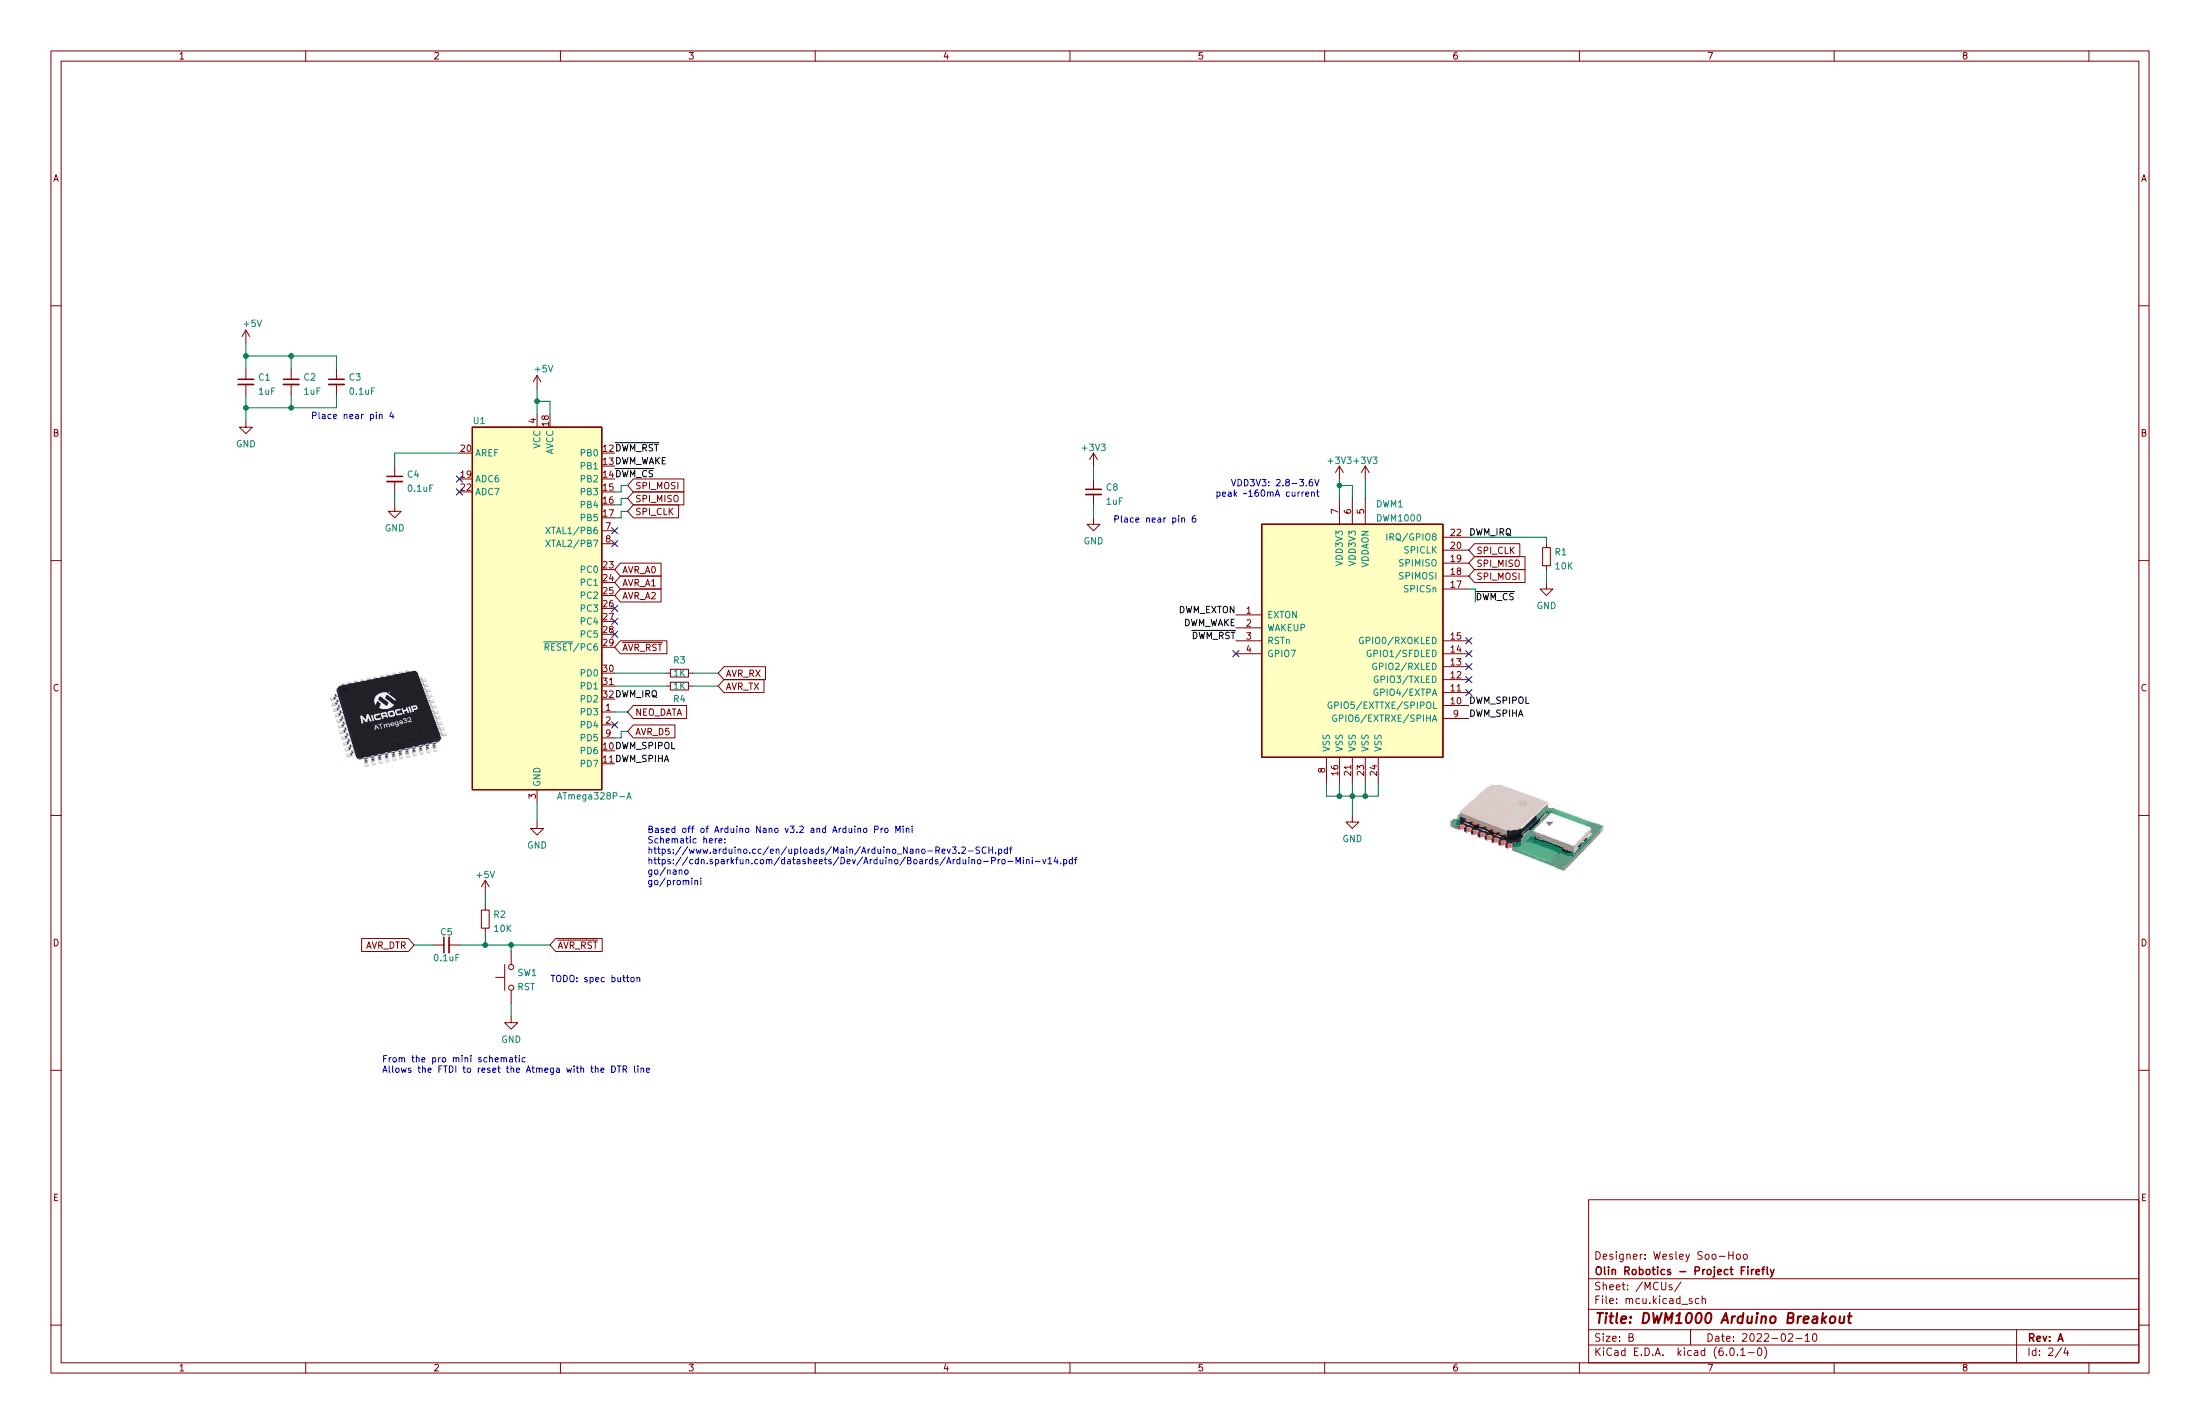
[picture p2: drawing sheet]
(kicad_sch (version 20211123) (generator eeschema)

 (paper "B")

 (title_block
  (title "DWM1000 Arduino Breakout")
  (date "2022-02-10")
  (rev "A")
  (company "Olin Robotics - Project Firefly")
  (comment 1 "Designer: Wesley Soo-Hoo"))

 (lib_symbols
  (symbol "Device:C_Small" (pin_numbers hide) (pin_names (offset 0.254) hide) (in_bom yes) (on_board yes)
   (property "Reference" "C" (id 0) (at 0.254 1.778 0) (effects (font (size 1.27 1.27)) (justify left)))
   (property "Value" "C_Small" (id 1) (at 0.254 -2.032 0) (effects (font (size 1.27 1.27)) (justify left)))
   (property "Footprint" "" (id 2) (at 0 0 0) (effects (font (size 1.27 1.27)) hide))
   (property "Datasheet" "~" (id 3) (at 0 0 0) (effects (font (size 1.27 1.27)) hide))
   (symbol "C_Small_0_1"
    (polyline (pts (xy -1.524 -0.508) (xy 1.524 -0.508)) (stroke (width 0.3302) (type default) (color 0 0 0 0)) (fill (type none)))
    (polyline (pts (xy -1.524 0.508) (xy 1.524 0.508)) (stroke (width 0.3048) (type default) (color 0 0 0 0)) (fill (type none))))
   (symbol "C_Small_1_1"
    (pin passive line (at 0 2.54 270) (length 2.032) (name "~" (effects (font (size 1.27 1.27)))) (number "1" (effects (font (size 1.27 1.27)))))
    (pin passive line (at 0 -2.54 90) (length 2.032) (name "~" (effects (font (size 1.27 1.27)))) (number "2" (effects (font (size 1.27 1.27)))))))
  (symbol "Device:R_Small" (pin_numbers hide) (pin_names (offset 0.254) hide) (in_bom yes) (on_board yes)
   (property "Reference" "R" (id 0) (at 0.762 0.508 0) (effects (font (size 1.27 1.27)) (justify left)))
   (property "Value" "R_Small" (id 1) (at 0.762 -1.016 0) (effects (font (size 1.27 1.27)) (justify left)))
   (property "Footprint" "" (id 2) (at 0 0 0) (effects (font (size 1.27 1.27)) hide))
   (property "Datasheet" "~" (id 3) (at 0 0 0) (effects (font (size 1.27 1.27)) hide))
   (symbol "R_Small_0_1"
    (rectangle (start -0.762 1.778) (end 0.762 -1.778) (stroke (width 0.2032) (type default) (color 0 0 0 0)) (fill (type none))))
   (symbol "R_Small_1_1"
    (pin passive line (at 0 2.54 270) (length 0.762) (name "~" (effects (font (size 1.27 1.27)))) (number "1" (effects (font (size 1.27 1.27)))))
    (pin passive line (at 0 -2.54 90) (length 0.762) (name "~" (effects (font (size 1.27 1.27)))) (number "2" (effects (font (size 1.27 1.27)))))))
  (symbol "MCU_Microchip_ATmega:ATmega328P-A" (in_bom yes) (on_board yes)
   (property "Reference" "U" (id 0) (at -12.7 36.83 0) (effects (font (size 1.27 1.27)) (justify left bottom)))
   (property "Value" "ATmega328P-A" (id 1) (at 2.54 -36.83 0) (effects (font (size 1.27 1.27)) (justify left top)))
   (property "Footprint" "Package_QFP:TQFP-32_7x7mm_P0.8mm" (id 2) (at 0 0 0) (effects (font (size 1.27 1.27) italic) hide))
   (property "Datasheet" "http://ww1.microchip.com/downloads/en/DeviceDoc/ATmega328_P%20AVR%20MCU%20with%20picoPower%20Technology%20Data%20Sheet%2040001984A.pdf" (id 3) (at 0 0 0) (effects (font (size 1.27 1.27)) hide))
   (symbol "ATmega328P-A_0_1"
    (rectangle (start -12.7 -35.56) (end 12.7 35.56) (stroke (width 0.254) (type default) (color 0 0 0 0)) (fill (type background))))
   (symbol "ATmega328P-A_1_1"
    (pin bidirectional line (at 15.24 -20.32 180) (length 2.54) (name "PD3" (effects (font (size 1.27 1.27)))) (number "1" (effects (font (size 1.27 1.27)))))
    (pin bidirectional line (at 15.24 -27.94 180) (length 2.54) (name "PD6" (effects (font (size 1.27 1.27)))) (number "10" (effects (font (size 1.27 1.27)))))
    (pin bidirectional line (at 15.24 -30.48 180) (length 2.54) (name "PD7" (effects (font (size 1.27 1.27)))) (number "11" (effects (font (size 1.27 1.27)))))
    (pin bidirectional line (at 15.24 30.48 180) (length 2.54) (name "PB0" (effects (font (size 1.27 1.27)))) (number "12" (effects (font (size 1.27 1.27)))))
    (pin bidirectional line (at 15.24 27.94 180) (length 2.54) (name "PB1" (effects (font (size 1.27 1.27)))) (number "13" (effects (font (size 1.27 1.27)))))
    (pin bidirectional line (at 15.24 25.4 180) (length 2.54) (name "PB2" (effects (font (size 1.27 1.27)))) (number "14" (effects (font (size 1.27 1.27)))))
    (pin bidirectional line (at 15.24 22.86 180) (length 2.54) (name "PB3" (effects (font (size 1.27 1.27)))) (number "15" (effects (font (size 1.27 1.27)))))
    (pin bidirectional line (at 15.24 20.32 180) (length 2.54) (name "PB4" (effects (font (size 1.27 1.27)))) (number "16" (effects (font (size 1.27 1.27)))))
    (pin bidirectional line (at 15.24 17.78 180) (length 2.54) (name "PB5" (effects (font (size 1.27 1.27)))) (number "17" (effects (font (size 1.27 1.27)))))
    (pin power_in line (at 2.54 38.1 270) (length 2.54) (name "AVCC" (effects (font (size 1.27 1.27)))) (number "18" (effects (font (size 1.27 1.27)))))
    (pin input line (at -15.24 25.4 0) (length 2.54) (name "ADC6" (effects (font (size 1.27 1.27)))) (number "19" (effects (font (size 1.27 1.27)))))
    (pin bidirectional line (at 15.24 -22.86 180) (length 2.54) (name "PD4" (effects (font (size 1.27 1.27)))) (number "2" (effects (font (size 1.27 1.27)))))
    (pin passive line (at -15.24 30.48 0) (length 2.54) (name "AREF" (effects (font (size 1.27 1.27)))) (number "20" (effects (font (size 1.27 1.27)))))
    (pin passive line (at 0 -38.1 90) (length 2.54) hide (name "GND" (effects (font (size 1.27 1.27)))) (number "21" (effects (font (size 1.27 1.27)))))
    (pin input line (at -15.24 22.86 0) (length 2.54) (name "ADC7" (effects (font (size 1.27 1.27)))) (number "22" (effects (font (size 1.27 1.27)))))
    (pin bidirectional line (at 15.24 7.62 180) (length 2.54) (name "PC0" (effects (font (size 1.27 1.27)))) (number "23" (effects (font (size 1.27 1.27)))))
    (pin bidirectional line (at 15.24 5.08 180) (length 2.54) (name "PC1" (effects (font (size 1.27 1.27)))) (number "24" (effects (font (size 1.27 1.27)))))
    (pin bidirectional line (at 15.24 2.54 180) (length 2.54) (name "PC2" (effects (font (size 1.27 1.27)))) (number "25" (effects (font (size 1.27 1.27)))))
    (pin bidirectional line (at 15.24 0 180) (length 2.54) (name "PC3" (effects (font (size 1.27 1.27)))) (number "26" (effects (font (size 1.27 1.27)))))
    (pin bidirectional line (at 15.24 -2.54 180) (length 2.54) (name "PC4" (effects (font (size 1.27 1.27)))) (number "27" (effects (font (size 1.27 1.27)))))
    (pin bidirectional line (at 15.24 -5.08 180) (length 2.54) (name "PC5" (effects (font (size 1.27 1.27)))) (number "28" (effects (font (size 1.27 1.27)))))
    (pin bidirectional line (at 15.24 -7.62 180) (length 2.54) (name "~{RESET}/PC6" (effects (font (size 1.27 1.27)))) (number "29" (effects (font (size 1.27 1.27)))))
    (pin power_in line (at 0 -38.1 90) (length 2.54) (name "GND" (effects (font (size 1.27 1.27)))) (number "3" (effects (font (size 1.27 1.27)))))
    (pin bidirectional line (at 15.24 -12.7 180) (length 2.54) (name "PD0" (effects (font (size 1.27 1.27)))) (number "30" (effects (font (size 1.27 1.27)))))
    (pin bidirectional line (at 15.24 -15.24 180) (length 2.54) (name "PD1" (effects (font (size 1.27 1.27)))) (number "31" (effects (font (size 1.27 1.27)))))
    (pin bidirectional line (at 15.24 -17.78 180) (length 2.54) (name "PD2" (effects (font (size 1.27 1.27)))) (number "32" (effects (font (size 1.27 1.27)))))
    (pin power_in line (at 0 38.1 270) (length 2.54) (name "VCC" (effects (font (size 1.27 1.27)))) (number "4" (effects (font (size 1.27 1.27)))))
    (pin passive line (at 0 -38.1 90) (length 2.54) hide (name "GND" (effects (font (size 1.27 1.27)))) (number "5" (effects (font (size 1.27 1.27)))))
    (pin passive line (at 0 38.1 270) (length 2.54) hide (name "VCC" (effects (font (size 1.27 1.27)))) (number "6" (effects (font (size 1.27 1.27)))))
    (pin bidirectional line (at 15.24 15.24 180) (length 2.54) (name "XTAL1/PB6" (effects (font (size 1.27 1.27)))) (number "7" (effects (font (size 1.27 1.27)))))
    (pin bidirectional line (at 15.24 12.7 180) (length 2.54) (name "XTAL2/PB7" (effects (font (size 1.27 1.27)))) (number "8" (effects (font (size 1.27 1.27)))))
    (pin bidirectional line (at 15.24 -25.4 180) (length 2.54) (name "PD5" (effects (font (size 1.27 1.27)))) (number "9" (effects (font (size 1.27 1.27)))))))
  (symbol "RF_Module:DWM1000" (pin_names (offset 1.016)) (in_bom yes) (on_board yes)
   (property "Reference" "DWM" (id 0) (at 7.62 25.4 0) (effects (font (size 1.27 1.27))))
   (property "Value" "DWM1000" (id 1) (at 1.27 3.81 0) (effects (font (size 1.27 1.27))))
   (property "Footprint" "RF_Module:DWM1000" (id 2) (at 17.78 -25.4 0) (effects (font (size 1.27 1.27)) hide))
   (property "Datasheet" "https://www.decawave.com/sites/default/files/resources/dwm1000-datasheet-v1.3.pdf" (id 3) (at 60.96 -27.94 0) (effects (font (size 1.27 1.27)) hide))
   (symbol "DWM1000_0_1"
    (rectangle (start 17.78 22.86) (end -17.78 -22.86) (stroke (width 0.254) (type default) (color 0 0 0 0)) (fill (type background))))
   (symbol "DWM1000_1_1"
    (pin output line (at -22.86 5.08 0) (length 5.08) (name "EXTON" (effects (font (size 1.27 1.27)))) (number "1" (effects (font (size 1.27 1.27)))))
    (pin bidirectional line (at 22.86 -12.7 180) (length 5.08) (name "GPIO5/EXTTXE/SPIPOL" (effects (font (size 1.27 1.27)))) (number "10" (effects (font (size 1.27 1.27)))))
    (pin bidirectional line (at 22.86 -10.16 180) (length 5.08) (name "GPIO4/EXTPA" (effects (font (size 1.27 1.27)))) (number "11" (effects (font (size 1.27 1.27)))))
    (pin bidirectional line (at 22.86 -7.62 180) (length 5.08) (name "GPIO3/TXLED" (effects (font (size 1.27 1.27)))) (number "12" (effects (font (size 1.27 1.27)))))
    (pin bidirectional line (at 22.86 -5.08 180) (length 5.08) (name "GPIO2/RXLED" (effects (font (size 1.27 1.27)))) (number "13" (effects (font (size 1.27 1.27)))))
    (pin bidirectional line (at 22.86 -2.54 180) (length 5.08) (name "GPIO1/SFDLED" (effects (font (size 1.27 1.27)))) (number "14" (effects (font (size 1.27 1.27)))))
    (pin bidirectional line (at 22.86 0 180) (length 5.08) (name "GPIO0/RXOKLED" (effects (font (size 1.27 1.27)))) (number "15" (effects (font (size 1.27 1.27)))))
    (pin power_in line (at -2.54 -27.94 90) (length 5.08) (name "VSS" (effects (font (size 1.27 1.27)))) (number "16" (effects (font (size 1.27 1.27)))))
    (pin input line (at 22.86 10.16 180) (length 5.08) (name "SPICSn" (effects (font (size 1.27 1.27)))) (number "17" (effects (font (size 1.27 1.27)))))
    (pin input line (at 22.86 12.7 180) (length 5.08) (name "SPIMOSI" (effects (font (size 1.27 1.27)))) (number "18" (effects (font (size 1.27 1.27)))))
    (pin output line (at 22.86 15.24 180) (length 5.08) (name "SPIMISO" (effects (font (size 1.27 1.27)))) (number "19" (effects (font (size 1.27 1.27)))))
    (pin bidirectional line (at -22.86 2.54 0) (length 5.08) (name "WAKEUP" (effects (font (size 1.27 1.27)))) (number "2" (effects (font (size 1.27 1.27)))))
    (pin input line (at 22.86 17.78 180) (length 5.08) (name "SPICLK" (effects (font (size 1.27 1.27)))) (number "20" (effects (font (size 1.27 1.27)))))
    (pin power_in line (at 0 -27.94 90) (length 5.08) (name "VSS" (effects (font (size 1.27 1.27)))) (number "21" (effects (font (size 1.27 1.27)))))
    (pin bidirectional line (at 22.86 20.32 180) (length 5.08) (name "IRQ/GPIO8" (effects (font (size 1.27 1.27)))) (number "22" (effects (font (size 1.27 1.27)))))
    (pin power_in line (at 2.54 -27.94 90) (length 5.08) (name "VSS" (effects (font (size 1.27 1.27)))) (number "23" (effects (font (size 1.27 1.27)))))
    (pin power_in line (at 5.08 -27.94 90) (length 5.08) (name "VSS" (effects (font (size 1.27 1.27)))) (number "24" (effects (font (size 1.27 1.27)))))
    (pin bidirectional line (at -22.86 0 0) (length 5.08) (name "RSTn" (effects (font (size 1.27 1.27)))) (number "3" (effects (font (size 1.27 1.27)))))
    (pin bidirectional line (at -22.86 -2.54 0) (length 5.08) (name "GPIO7" (effects (font (size 1.27 1.27)))) (number "4" (effects (font (size 1.27 1.27)))))
    (pin power_in line (at 2.54 27.94 270) (length 5.08) (name "VDDAON" (effects (font (size 1.27 1.27)))) (number "5" (effects (font (size 1.27 1.27)))))
    (pin power_in line (at 0 27.94 270) (length 5.08) (name "VDD3V3" (effects (font (size 1.27 1.27)))) (number "6" (effects (font (size 1.27 1.27)))))
    (pin power_in line (at -2.54 27.94 270) (length 5.08) (name "VDD3V3" (effects (font (size 1.27 1.27)))) (number "7" (effects (font (size 1.27 1.27)))))
    (pin power_in line (at -5.08 -27.94 90) (length 5.08) (name "VSS" (effects (font (size 1.27 1.27)))) (number "8" (effects (font (size 1.27 1.27)))))
    (pin bidirectional line (at 22.86 -15.24 180) (length 5.08) (name "GPIO6/EXTRXE/SPIHA" (effects (font (size 1.27 1.27)))) (number "9" (effects (font (size 1.27 1.27)))))))
  (symbol "Switch:SW_Push" (pin_numbers hide) (pin_names (offset 1.016) hide) (in_bom yes) (on_board yes)
   (property "Reference" "SW" (id 0) (at 1.27 2.54 0) (effects (font (size 1.27 1.27)) (justify left)))
   (property "Value" "SW_Push" (id 1) (at 0 -1.524 0) (effects (font (size 1.27 1.27))))
   (property "Footprint" "" (id 2) (at 0 5.08 0) (effects (font (size 1.27 1.27)) hide))
   (property "Datasheet" "~" (id 3) (at 0 5.08 0) (effects (font (size 1.27 1.27)) hide))
   (symbol "SW_Push_0_1"
    (circle (center -2.032 0) (radius 0.508) (stroke (width 0) (type default) (color 0 0 0 0)) (fill (type none)))
    (polyline (pts (xy 0 1.27) (xy 0 3.048)) (stroke (width 0) (type default) (color 0 0 0 0)) (fill (type none)))
    (polyline (pts (xy 2.54 1.27) (xy -2.54 1.27)) (stroke (width 0) (type default) (color 0 0 0 0)) (fill (type none)))
    (circle (center 2.032 0) (radius 0.508) (stroke (width 0) (type default) (color 0 0 0 0)) (fill (type none)))
    (pin passive line (at -5.08 0 0) (length 2.54) (name "1" (effects (font (size 1.27 1.27)))) (number "1" (effects (font (size 1.27 1.27)))))
    (pin passive line (at 5.08 0 180) (length 2.54) (name "2" (effects (font (size 1.27 1.27)))) (number "2" (effects (font (size 1.27 1.27)))))))
  (symbol "power:+3V3" (power) (pin_names (offset 0)) (in_bom yes) (on_board yes)
   (property "Reference" "#PWR" (id 0) (at 0 -3.81 0) (effects (font (size 1.27 1.27)) hide))
   (property "Value" "+3V3" (id 1) (at 0 3.556 0) (effects (font (size 1.27 1.27))))
   (property "Footprint" "" (id 2) (at 0 0 0) (effects (font (size 1.27 1.27)) hide))
   (property "Datasheet" "" (id 3) (at 0 0 0) (effects (font (size 1.27 1.27)) hide))
   (symbol "+3V3_0_1"
    (polyline (pts (xy -0.762 1.27) (xy 0 2.54)) (stroke (width 0) (type default) (color 0 0 0 0)) (fill (type none)))
    (polyline (pts (xy 0 0) (xy 0 2.54)) (stroke (width 0) (type default) (color 0 0 0 0)) (fill (type none)))
    (polyline (pts (xy 0 2.54) (xy 0.762 1.27)) (stroke (width 0) (type default) (color 0 0 0 0)) (fill (type none))))
   (symbol "+3V3_1_1"
    (pin power_in line (at 0 0 90) (length 0) hide (name "+3V3" (effects (font (size 1.27 1.27)))) (number "1" (effects (font (size 1.27 1.27)))))))
  (symbol "power:+5V" (power) (pin_names (offset 0)) (in_bom yes) (on_board yes)
   (property "Reference" "#PWR" (id 0) (at 0 -3.81 0) (effects (font (size 1.27 1.27)) hide))
   (property "Value" "+5V" (id 1) (at 0 3.556 0) (effects (font (size 1.27 1.27))))
   (property "Footprint" "" (id 2) (at 0 0 0) (effects (font (size 1.27 1.27)) hide))
   (property "Datasheet" "" (id 3) (at 0 0 0) (effects (font (size 1.27 1.27)) hide))
   (symbol "+5V_0_1"
    (polyline (pts (xy -0.762 1.27) (xy 0 2.54)) (stroke (width 0) (type default) (color 0 0 0 0)) (fill (type none)))
    (polyline (pts (xy 0 0) (xy 0 2.54)) (stroke (width 0) (type default) (color 0 0 0 0)) (fill (type none)))
    (polyline (pts (xy 0 2.54) (xy 0.762 1.27)) (stroke (width 0) (type default) (color 0 0 0 0)) (fill (type none))))
   (symbol "+5V_1_1"
    (pin power_in line (at 0 0 90) (length 0) hide (name "+5V" (effects (font (size 1.27 1.27)))) (number "1" (effects (font (size 1.27 1.27)))))))
  (symbol "power:GND" (power) (pin_names (offset 0)) (in_bom yes) (on_board yes)
   (property "Reference" "#PWR" (id 0) (at 0 -6.35 0) (effects (font (size 1.27 1.27)) hide))
   (property "Value" "GND" (id 1) (at 0 -3.81 0) (effects (font (size 1.27 1.27))))
   (property "Footprint" "" (id 2) (at 0 0 0) (effects (font (size 1.27 1.27)) hide))
   (property "Datasheet" "" (id 3) (at 0 0 0) (effects (font (size 1.27 1.27)) hide))
   (symbol "GND_0_1"
    (polyline (pts (xy 0 0) (xy 0 -1.27) (xy 1.27 -1.27) (xy 0 -2.54) (xy -1.27 -1.27) (xy 0 -1.27)) (stroke (width 0) (type default) (color 0 0 0 0)) (fill (type none))))
   (symbol "GND_1_1"
    (pin power_in line (at 0 0 270) (length 0) hide (name "GND" (effects (font (size 1.27 1.27)))) (number "1" (effects (font (size 1.27 1.27))))))))

 (junction (at 48.26 69.85) (diameter 0) (color 0 0 0 0))
 (junction (at 265.43 156.21) (diameter 0) (color 0 0 0 0))
 (junction (at 57.15 80.01) (diameter 0) (color 0 0 0 0))
 (junction (at 95.25 185.42) (diameter 0) (color 0 0 0 0))
 (junction (at 262.89 95.25) (diameter 0) (color 0 0 0 0))
 (junction (at 48.26 80.01) (diameter 0) (color 0 0 0 0))
 (junction (at 57.15 69.85) (diameter 0) (color 0 0 0 0))
 (junction (at 267.97 156.21) (diameter 0) (color 0 0 0 0))
 (junction (at 100.33 185.42) (diameter 0) (color 0 0 0 0))
 (junction (at 105.41 78.74) (diameter 0) (color 0 0 0 0))
 (junction (at 262.89 156.21) (diameter 0) (color 0 0 0 0))

 (no_connect (at 120.65 104.14))
 (no_connect (at 120.65 106.68))
 (no_connect (at 242.57 128.27))
 (no_connect (at 288.29 133.35))
 (no_connect (at 288.29 130.81))
 (no_connect (at 288.29 128.27))
 (no_connect (at 288.29 125.73))
 (no_connect (at 288.29 135.89))
 (no_connect (at 120.65 121.92))
 (no_connect (at 120.65 119.38))
 (no_connect (at 120.65 124.46))
 (no_connect (at 90.17 93.98))
 (no_connect (at 90.17 96.52))
 (no_connect (at 120.65 142.24))

 (wire (pts (xy 95.25 185.42) (xy 95.25 182.88)) (stroke (width 0) (type default) (color 0 0 0 0)))
 (wire (pts (xy 95.25 185.42) (xy 100.33 185.42)) (stroke (width 0) (type default) (color 0 0 0 0)))
 (wire (pts (xy 120.65 134.62) (xy 130.81 134.62)) (stroke (width 0) (type default) (color 0 0 0 0)))
 (wire (pts (xy 267.97 156.21) (xy 265.43 156.21)) (stroke (width 0) (type default) (color 0 0 0 0)))
 (wire (pts (xy 262.89 153.67) (xy 262.89 156.21)) (stroke (width 0) (type default) (color 0 0 0 0)))
 (wire (pts (xy 120.65 139.7) (xy 123.19 139.7)) (stroke (width 0) (type default) (color 0 0 0 0)))
 (wire (pts (xy 214.63 99.06) (xy 214.63 101.6)) (stroke (width 0) (type default) (color 0 0 0 0)))
 (wire (pts (xy 121.92 95.25) (xy 123.19 95.25)) (stroke (width 0) (type default) (color 0 0 0 0)))
 (wire (pts (xy 262.89 93.98) (xy 262.89 95.25)) (stroke (width 0) (type default) (color 0 0 0 0)))
 (wire (pts (xy 262.89 156.21) (xy 265.43 156.21)) (stroke (width 0) (type default) (color 0 0 0 0)))
 (wire (pts (xy 265.43 95.25) (xy 262.89 95.25)) (stroke (width 0) (type default) (color 0 0 0 0)))
 (wire (pts (xy 48.26 67.31) (xy 48.26 69.85)) (stroke (width 0) (type default) (color 0 0 0 0)))
 (wire (pts (xy 77.47 96.52) (xy 77.47 99.06)) (stroke (width 0) (type default) (color 0 0 0 0)))
 (wire (pts (xy 105.41 76.2) (xy 105.41 78.74)) (stroke (width 0) (type default) (color 0 0 0 0)))
 (wire (pts (xy 135.89 134.62) (xy 140.97 134.62)) (stroke (width 0) (type default) (color 0 0 0 0)))
 (wire (pts (xy 120.65 132.08) (xy 130.81 132.08)) (stroke (width 0) (type default) (color 0 0 0 0)))
 (wire (pts (xy 121.92 96.52) (xy 121.92 95.25)) (stroke (width 0) (type default) (color 0 0 0 0)))
 (wire (pts (xy 262.89 95.25) (xy 262.89 97.79)) (stroke (width 0) (type default) (color 0 0 0 0)))
 (wire (pts (xy 260.35 156.21) (xy 260.35 153.67)) (stroke (width 0) (type default) (color 0 0 0 0)))
 (wire (pts (xy 265.43 95.25) (xy 265.43 97.79)) (stroke (width 0) (type default) (color 0 0 0 0)))
 (wire (pts (xy 265.43 156.21) (xy 265.43 160.02)) (stroke (width 0) (type default) (color 0 0 0 0)))
 (wire (pts (xy 107.95 78.74) (xy 105.41 78.74)) (stroke (width 0) (type default) (color 0 0 0 0)))
 (wire (pts (xy 262.89 156.21) (xy 260.35 156.21)) (stroke (width 0) (type default) (color 0 0 0 0)))
 (wire (pts (xy 57.15 77.47) (xy 57.15 80.01)) (stroke (width 0) (type default) (color 0 0 0 0)))
 (wire (pts (xy 81.28 185.42) (xy 85.09 185.42)) (stroke (width 0) (type default) (color 0 0 0 0)))
 (wire (pts (xy 267.97 156.21) (xy 270.51 156.21)) (stroke (width 0) (type default) (color 0 0 0 0)))
 (wire (pts (xy 105.41 157.48) (xy 105.41 161.29)) (stroke (width 0) (type default) (color 0 0 0 0)))
 (wire (pts (xy 48.26 69.85) (xy 48.26 72.39)) (stroke (width 0) (type default) (color 0 0 0 0)))
 (wire (pts (xy 121.92 99.06) (xy 121.92 97.79)) (stroke (width 0) (type default) (color 0 0 0 0)))
 (wire (pts (xy 303.53 111.76) (xy 303.53 114.3)) (stroke (width 0) (type default) (color 0 0 0 0)))
 (wire (pts (xy 267.97 93.98) (xy 267.97 97.79)) (stroke (width 0) (type default) (color 0 0 0 0)))
 (wire (pts (xy 100.33 196.85) (xy 100.33 199.39)) (stroke (width 0) (type default) (color 0 0 0 0)))
 (wire (pts (xy 265.43 153.67) (xy 265.43 156.21)) (stroke (width 0) (type default) (color 0 0 0 0)))
 (wire (pts (xy 289.56 118.11) (xy 289.56 115.57)) (stroke (width 0) (type default) (color 0 0 0 0)))
 (wire (pts (xy 288.29 105.41) (xy 303.53 105.41)) (stroke (width 0) (type default) (color 0 0 0 0)))
 (wire (pts (xy 77.47 88.9) (xy 90.17 88.9)) (stroke (width 0) (type default) (color 0 0 0 0)))
 (wire (pts (xy 303.53 105.41) (xy 303.53 106.68)) (stroke (width 0) (type default) (color 0 0 0 0)))
 (wire (pts (xy 90.17 185.42) (xy 95.25 185.42)) (stroke (width 0) (type default) (color 0 0 0 0)))
 (wire (pts (xy 66.04 80.01) (xy 66.04 77.47)) (stroke (width 0) (type default) (color 0 0 0 0)))
 (wire (pts (xy 107.95 81.28) (xy 107.95 78.74)) (stroke (width 0) (type default) (color 0 0 0 0)))
 (wire (pts (xy 100.33 185.42) (xy 107.95 185.42)) (stroke (width 0) (type default) (color 0 0 0 0)))
 (wire (pts (xy 121.92 144.78) (xy 121.92 143.51)) (stroke (width 0) (type default) (color 0 0 0 0)))
 (wire (pts (xy 57.15 80.01) (xy 66.04 80.01)) (stroke (width 0) (type default) (color 0 0 0 0)))
 (wire (pts (xy 120.65 99.06) (xy 121.92 99.06)) (stroke (width 0) (type default) (color 0 0 0 0)))
 (wire (pts (xy 270.51 156.21) (xy 270.51 153.67)) (stroke (width 0) (type default) (color 0 0 0 0)))
 (wire (pts (xy 121.92 100.33) (xy 123.19 100.33)) (stroke (width 0) (type default) (color 0 0 0 0)))
 (wire (pts (xy 121.92 101.6) (xy 121.92 100.33)) (stroke (width 0) (type default) (color 0 0 0 0)))
 (wire (pts (xy 121.92 143.51) (xy 123.19 143.51)) (stroke (width 0) (type default) (color 0 0 0 0)))
 (wire (pts (xy 120.65 101.6) (xy 121.92 101.6)) (stroke (width 0) (type default) (color 0 0 0 0)))
 (wire (pts (xy 267.97 153.67) (xy 267.97 156.21)) (stroke (width 0) (type default) (color 0 0 0 0)))
 (wire (pts (xy 57.15 69.85) (xy 57.15 72.39)) (stroke (width 0) (type default) (color 0 0 0 0)))
 (wire (pts (xy 77.47 91.44) (xy 77.47 88.9)) (stroke (width 0) (type default) (color 0 0 0 0)))
 (wire (pts (xy 48.26 80.01) (xy 57.15 80.01)) (stroke (width 0) (type default) (color 0 0 0 0)))
 (wire (pts (xy 57.15 69.85) (xy 66.04 69.85)) (stroke (width 0) (type default) (color 0 0 0 0)))
 (wire (pts (xy 100.33 185.42) (xy 100.33 186.69)) (stroke (width 0) (type default) (color 0 0 0 0)))
 (wire (pts (xy 48.26 80.01) (xy 48.26 82.55)) (stroke (width 0) (type default) (color 0 0 0 0)))
 (wire (pts (xy 120.65 144.78) (xy 121.92 144.78)) (stroke (width 0) (type default) (color 0 0 0 0)))
 (wire (pts (xy 214.63 91.44) (xy 214.63 93.98)) (stroke (width 0) (type default) (color 0 0 0 0)))
 (wire (pts (xy 105.41 78.74) (xy 105.41 81.28)) (stroke (width 0) (type default) (color 0 0 0 0)))
 (wire (pts (xy 66.04 69.85) (xy 66.04 72.39)) (stroke (width 0) (type default) (color 0 0 0 0)))
 (wire (pts (xy 120.65 96.52) (xy 121.92 96.52)) (stroke (width 0) (type default) (color 0 0 0 0)))
 (wire (pts (xy 48.26 69.85) (xy 57.15 69.85)) (stroke (width 0) (type default) (color 0 0 0 0)))
 (wire (pts (xy 95.25 175.26) (xy 95.25 177.8)) (stroke (width 0) (type default) (color 0 0 0 0)))
 (wire (pts (xy 121.92 97.79) (xy 123.19 97.79)) (stroke (width 0) (type default) (color 0 0 0 0)))
 (wire (pts (xy 135.89 132.08) (xy 140.97 132.08)) (stroke (width 0) (type default) (color 0 0 0 0)))
 (wire (pts (xy 289.56 115.57) (xy 288.29 115.57)) (stroke (width 0) (type default) (color 0 0 0 0)))
 (wire (pts (xy 48.26 77.47) (xy 48.26 80.01)) (stroke (width 0) (type default) (color 0 0 0 0)))

 (image (at 76.2 140.97) (scale 0.48679)
  (data))
 (image (at 299.72 162.56) (scale 0.606222)
  (data))

 (text "Place near pin 6" (at 218.44 102.87 0) (effects (font (size 1.27 1.27)) (justify left bottom)))
 (text "VDD3V3: 2.8-3.6V\npeak ~160mA current" (at 259.08 97.79 180) (effects (font (size 1.27 1.27)) (justify right bottom)))
 (text "From the pro mini schematic\nAllows the FTDI to reset the Atmega with the DTR line" (at 74.93 210.82 0) (effects (font (size 1.27 1.27)) (justify left bottom)))
 (text "Place near pin 4" (at 60.96 82.55 0) (effects (font (size 1.27 1.27)) (justify left bottom)))
 (text "Based off of Arduino Nano v3.2 and Arduino Pro Mini\nSchematic here:\nhttps://www.arduino.cc/en/uploads/Main/Arduino_Nano-Rev3.2-SCH.pdf\nhttps://cdn.sparkfun.com/datasheets/Dev/Arduino/Boards/Arduino-Pro-Mini-v14.pdf\ngo/nano\ngo/promini" (at 127 173.99 0) (effects (font (size 1.27 1.27)) (justify left bottom)))
 (text "TODO: spec button" (at 107.95 193.04 0) (effects (font (size 1.27 1.27)) (justify left bottom)))

 (label "DWM_IRQ" (at 120.65 137.16 0) (effects (font (size 1.27 1.27)) (justify left bottom)))
 (label "DWM_SPIHA" (at 288.29 140.97 0) (effects (font (size 1.27 1.27)) (justify left bottom)))
 (label "DWM_SPIHA" (at 120.65 149.86 0) (effects (font (size 1.27 1.27)) (justify left bottom)))
 (label "DWM_EXTON" (at 242.57 120.65 180) (effects (font (size 1.27 1.27)) (justify right bottom)))
 (label "DWM_IRQ" (at 288.29 105.41 0) (effects (font (size 1.27 1.27)) (justify left bottom)))
 (label "~{DWM_RST}" (at 120.65 88.9 0) (effects (font (size 1.27 1.27)) (justify left bottom)))
 (label "~{DWM_RST}" (at 242.57 125.73 180) (effects (font (size 1.27 1.27)) (justify right bottom)))
 (label "~{DWM_CS}" (at 289.56 118.11 0) (effects (font (size 1.27 1.27)) (justify left bottom)))
 (label "~{DWM_CS}" (at 120.65 93.98 0) (effects (font (size 1.27 1.27)) (justify left bottom)))
 (label "DWM_SPIPOL" (at 120.65 147.32 0) (effects (font (size 1.27 1.27)) (justify left bottom)))
 (label "DWM_WAKE" (at 120.65 91.44 0) (effects (font (size 1.27 1.27)) (justify left bottom)))
 (label "DWM_WAKE" (at 242.57 123.19 180) (effects (font (size 1.27 1.27)) (justify right bottom)))
 (label "DWM_SPIPOL" (at 288.29 138.43 0) (effects (font (size 1.27 1.27)) (justify left bottom)))

 (global_label "AVR_A2" (shape input) (at 120.65 116.84 0) (fields_autoplaced) (effects (font (size 1.27 1.27)) (justify left))
  (property "Intersheet References" "${INTERSHEET_REFS}" (id 0) (at 129.776 116.7606 0) (effects (font (size 1.27 1.27)) (justify left) hide)))
 (global_label "SPI_MOSI" (shape input) (at 123.19 95.25 0) (fields_autoplaced) (effects (font (size 1.27 1.27)) (justify left))
  (property "Intersheet References" "${INTERSHEET_REFS}" (id 0) (at 134.2512 95.3294 0) (effects (font (size 1.27 1.27)) (justify left) hide)))
 (global_label "AVR_A0" (shape input) (at 120.65 111.76 0) (fields_autoplaced) (effects (font (size 1.27 1.27)) (justify left))
  (property "Intersheet References" "${INTERSHEET_REFS}" (id 0) (at 129.776 111.6806 0) (effects (font (size 1.27 1.27)) (justify left) hide)))
 (global_label "SPI_CLK" (shape input) (at 288.29 107.95 0) (fields_autoplaced) (effects (font (size 1.27 1.27)) (justify left))
  (property "Intersheet References" "${INTERSHEET_REFS}" (id 0) (at 298.3231 107.8706 0) (effects (font (size 1.27 1.27)) (justify left) hide)))
 (global_label "SPI_MISO" (shape input) (at 288.29 110.49 0) (fields_autoplaced) (effects (font (size 1.27 1.27)) (justify left))
  (property "Intersheet References" "${INTERSHEET_REFS}" (id 0) (at 299.3512 110.4106 0) (effects (font (size 1.27 1.27)) (justify left) hide)))
 (global_label "NEO_DATA" (shape input) (at 123.19 139.7 0) (fields_autoplaced) (effects (font (size 1.27 1.27)) (justify left))
  (property "Intersheet References" "${INTERSHEET_REFS}" (id 0) (at 134.7955 139.7794 0) (effects (font (size 1.27 1.27)) (justify left) hide)))
 (global_label "AVR_A1" (shape input) (at 120.65 114.3 0) (fields_autoplaced) (effects (font (size 1.27 1.27)) (justify left))
  (property "Intersheet References" "${INTERSHEET_REFS}" (id 0) (at 129.776 114.2206 0) (effects (font (size 1.27 1.27)) (justify left) hide)))
 (global_label "~{AVR_RST}" (shape input) (at 120.65 127 0) (fields_autoplaced) (effects (font (size 1.27 1.27)) (justify left))
  (property "Intersheet References" "${INTERSHEET_REFS}" (id 0) (at 130.925 126.9206 0) (effects (font (size 1.27 1.27)) (justify left) hide)))
 (global_label "~{AVR_RST}" (shape input) (at 107.95 185.42 0) (fields_autoplaced) (effects (font (size 1.27 1.27)) (justify left))
  (property "Intersheet References" "${INTERSHEET_REFS}" (id 0) (at 118.225 185.3406 0) (effects (font (size 1.27 1.27)) (justify left) hide)))
 (global_label "AVR_TX" (shape input) (at 140.97 134.62 0) (fields_autoplaced) (effects (font (size 1.27 1.27)) (justify left))
  (property "Intersheet References" "${INTERSHEET_REFS}" (id 0) (at 149.975 134.5406 0) (effects (font (size 1.27 1.27)) (justify left) hide)))
 (global_label "AVR_RX" (shape input) (at 140.97 132.08 0) (fields_autoplaced) (effects (font (size 1.27 1.27)) (justify left))
  (property "Intersheet References" "${INTERSHEET_REFS}" (id 0) (at 150.2774 132.0006 0) (effects (font (size 1.27 1.27)) (justify left) hide)))
 (global_label "AVR_DTR" (shape input) (at 81.28 185.42 180) (fields_autoplaced) (effects (font (size 1.27 1.27)) (justify right))
  (property "Intersheet References" "${INTERSHEET_REFS}" (id 0) (at 70.9445 185.3406 0) (effects (font (size 1.27 1.27)) (justify right) hide)))
 (global_label "SPI_CLK" (shape input) (at 123.19 100.33 0) (fields_autoplaced) (effects (font (size 1.27 1.27)) (justify left))
  (property "Intersheet References" "${INTERSHEET_REFS}" (id 0) (at 133.2231 100.4094 0) (effects (font (size 1.27 1.27)) (justify left) hide)))
 (global_label "SPI_MOSI" (shape input) (at 288.29 113.03 0) (fields_autoplaced) (effects (font (size 1.27 1.27)) (justify left))
  (property "Intersheet References" "${INTERSHEET_REFS}" (id 0) (at 299.3512 112.9506 0) (effects (font (size 1.27 1.27)) (justify left) hide)))
 (global_label "AVR_D5" (shape input) (at 123.19 143.51 0) (fields_autoplaced) (effects (font (size 1.27 1.27)) (justify left))
  (property "Intersheet References" "${INTERSHEET_REFS}" (id 0) (at 132.4974 143.4306 0) (effects (font (size 1.27 1.27)) (justify left) hide)))
 (global_label "SPI_MISO" (shape input) (at 123.19 97.79 0) (fields_autoplaced) (effects (font (size 1.27 1.27)) (justify left))
  (property "Intersheet References" "${INTERSHEET_REFS}" (id 0) (at 134.2512 97.8694 0) (effects (font (size 1.27 1.27)) (justify left) hide)))

 (symbol (lib_id "power:GND") (at 77.47 99.06 0) (unit 1) (in_bom yes) (on_board yes) (fields_autoplaced)
  (property "Reference" "#PWR03" (id 0) (at 77.47 105.41 0) (effects (font (size 1.27 1.27)) hide))
  (property "Value" "GND" (id 1) (at 77.47 103.6225 0))
  (property "Footprint" "" (id 2) (at 77.47 99.06 0) (effects (font (size 1.27 1.27)) hide))
  (property "Datasheet" "" (id 3) (at 77.47 99.06 0) (effects (font (size 1.27 1.27)) hide)) (pin "1"))

 (symbol (lib_id "Device:C_Small") (at 48.26 74.93 0) (unit 1) (in_bom yes) (on_board yes) (fields_autoplaced)
  (property "Reference" "C1" (id 0) (at 50.5841 74.0278 0) (effects (font (size 1.27 1.27)) (justify left)))
  (property "Value" "1uF" (id 1) (at 50.5841 76.8029 0) (effects (font (size 1.27 1.27)) (justify left)))
  (property "Footprint" "Capacitor_SMD:C_0805_2012Metric_Pad1.18x1.45mm_HandSolder" (id 2) (at 48.26 74.93 0) (effects (font (size 1.27 1.27)) hide))
  (property "Datasheet" "~" (id 3) (at 48.26 74.93 0) (effects (font (size 1.27 1.27)) hide))
  (property "DigiKey" "478-08055C105JAT2ACT-ND" (id 4) (at 48.26 74.93 0) (effects (font (size 1.27 1.27)) hide)) (pin "1") (pin "2"))

 (symbol (lib_id "power:GND") (at 100.33 199.39 0) (unit 1) (in_bom yes) (on_board yes) (fields_autoplaced)
  (property "Reference" "#PWR05" (id 0) (at 100.33 205.74 0) (effects (font (size 1.27 1.27)) hide))
  (property "Value" "GND" (id 1) (at 100.33 203.9525 0))
  (property "Footprint" "" (id 2) (at 100.33 199.39 0) (effects (font (size 1.27 1.27)) hide))
  (property "Datasheet" "" (id 3) (at 100.33 199.39 0) (effects (font (size 1.27 1.27)) hide)) (pin "1"))

 (symbol (lib_id "power:GND") (at 214.63 101.6 0) (unit 1) (in_bom yes) (on_board yes) (fields_autoplaced)
  (property "Reference" "#PWR015" (id 0) (at 214.63 107.95 0) (effects (font (size 1.27 1.27)) hide))
  (property "Value" "GND" (id 1) (at 214.63 106.1625 0))
  (property "Footprint" "" (id 2) (at 214.63 101.6 0) (effects (font (size 1.27 1.27)) hide))
  (property "Datasheet" "" (id 3) (at 214.63 101.6 0) (effects (font (size 1.27 1.27)) hide)) (pin "1"))

 (symbol (lib_id "Switch:SW_Push") (at 100.33 191.77 90) (unit 1) (in_bom yes) (on_board yes) (fields_autoplaced)
  (property "Reference" "SW1" (id 0) (at 101.473 190.8615 90) (effects (font (size 1.27 1.27)) (justify right)))
  (property "Value" "RST" (id 1) (at 101.473 193.6366 90) (effects (font (size 1.27 1.27)) (justify right)))
  (property "Footprint" "Button_Switch_THT:SW_PUSH_6mm" (id 2) (at 95.25 191.77 0) (effects (font (size 1.27 1.27)) hide))
  (property "Datasheet" "~" (id 3) (at 95.25 191.77 0) (effects (font (size 1.27 1.27)) hide))
  (property "DigiKey" "CKN12307-ND" (id 4) (at 100.33 191.77 90) (effects (font (size 1.27 1.27)) hide)) (pin "1") (pin "2"))

 (symbol (lib_id "Device:R_Small") (at 133.35 132.08 270) (unit 1) (in_bom yes) (on_board yes)
  (property "Reference" "R3" (id 0) (at 133.35 129.54 90))
  (property "Value" "1K" (id 1) (at 133.35 132.08 90))
  (property "Footprint" "Resistor_SMD:R_0805_2012Metric_Pad1.20x1.40mm_HandSolder" (id 2) (at 133.35 132.08 0) (effects (font (size 1.27 1.27)) hide))
  (property "Datasheet" "~" (id 3) (at 133.35 132.08 0) (effects (font (size 1.27 1.27)) hide))
  (property "DigiKey" "RMCF0805FT1K00CT-ND" (id 4) (at 133.35 132.08 90) (effects (font (size 1.27 1.27)) hide)) (pin "1") (pin "2"))

 (symbol (lib_id "power:+3V3") (at 214.63 91.44 0) (unit 1) (in_bom yes) (on_board yes) (fields_autoplaced)
  (property "Reference" "#PWR014" (id 0) (at 214.63 95.25 0) (effects (font (size 1.27 1.27)) hide))
  (property "Value" "+3V3" (id 1) (at 214.63 87.8355 0))
  (property "Footprint" "" (id 2) (at 214.63 91.44 0) (effects (font (size 1.27 1.27)) hide))
  (property "Datasheet" "" (id 3) (at 214.63 91.44 0) (effects (font (size 1.27 1.27)) hide)) (pin "1"))

 (symbol (lib_id "Device:C_Small") (at 66.04 74.93 0) (unit 1) (in_bom yes) (on_board yes) (fields_autoplaced)
  (property "Reference" "C3" (id 0) (at 68.3641 74.0278 0) (effects (font (size 1.27 1.27)) (justify left)))
  (property "Value" "0.1uF" (id 1) (at 68.3641 76.8029 0) (effects (font (size 1.27 1.27)) (justify left)))
  (property "Footprint" "Capacitor_SMD:C_0805_2012Metric_Pad1.18x1.45mm_HandSolder" (id 2) (at 66.04 74.93 0) (effects (font (size 1.27 1.27)) hide))
  (property "Datasheet" "~" (id 3) (at 66.04 74.93 0) (effects (font (size 1.27 1.27)) hide))
  (property "DigiKey" "587-1133-1-ND" (id 4) (at 66.04 74.93 0) (effects (font (size 1.27 1.27)) hide)) (pin "1") (pin "2"))

 (symbol (lib_id "Device:C_Small") (at 77.47 93.98 0) (unit 1) (in_bom yes) (on_board yes) (fields_autoplaced)
  (property "Reference" "C4" (id 0) (at 79.7941 93.0778 0) (effects (font (size 1.27 1.27)) (justify left)))
  (property "Value" "0.1uF" (id 1) (at 79.7941 95.8529 0) (effects (font (size 1.27 1.27)) (justify left)))
  (property "Footprint" "Capacitor_SMD:C_0805_2012Metric_Pad1.18x1.45mm_HandSolder" (id 2) (at 77.47 93.98 0) (effects (font (size 1.27 1.27)) hide))
  (property "Datasheet" "~" (id 3) (at 77.47 93.98 0) (effects (font (size 1.27 1.27)) hide))
  (property "DigiKey" "587-1133-1-ND" (id 4) (at 77.47 93.98 0) (effects (font (size 1.27 1.27)) hide)) (pin "1") (pin "2"))

 (symbol (lib_id "power:+5V") (at 95.25 175.26 0) (unit 1) (in_bom yes) (on_board yes) (fields_autoplaced)
  (property "Reference" "#PWR04" (id 0) (at 95.25 179.07 0) (effects (font (size 1.27 1.27)) hide))
  (property "Value" "+5V" (id 1) (at 95.25 171.6555 0))
  (property "Footprint" "" (id 2) (at 95.25 175.26 0) (effects (font (size 1.27 1.27)) hide))
  (property "Datasheet" "" (id 3) (at 95.25 175.26 0) (effects (font (size 1.27 1.27)) hide)) (pin "1"))

 (symbol (lib_id "power:+3V3") (at 267.97 93.98 0) (unit 1) (in_bom yes) (on_board yes) (fields_autoplaced)
  (property "Reference" "#PWR011" (id 0) (at 267.97 97.79 0) (effects (font (size 1.27 1.27)) hide))
  (property "Value" "+3V3" (id 1) (at 267.97 90.3755 0))
  (property "Footprint" "" (id 2) (at 267.97 93.98 0) (effects (font (size 1.27 1.27)) hide))
  (property "Datasheet" "" (id 3) (at 267.97 93.98 0) (effects (font (size 1.27 1.27)) hide)) (pin "1"))

 (symbol (lib_id "Device:C_Small") (at 57.15 74.93 0) (unit 1) (in_bom yes) (on_board yes) (fields_autoplaced)
  (property "Reference" "C2" (id 0) (at 59.4741 74.0278 0) (effects (font (size 1.27 1.27)) (justify left)))
  (property "Value" "1uF" (id 1) (at 59.4741 76.8029 0) (effects (font (size 1.27 1.27)) (justify left)))
  (property "Footprint" "Capacitor_SMD:C_0805_2012Metric_Pad1.18x1.45mm_HandSolder" (id 2) (at 57.15 74.93 0) (effects (font (size 1.27 1.27)) hide))
  (property "Datasheet" "~" (id 3) (at 57.15 74.93 0) (effects (font (size 1.27 1.27)) hide))
  (property "DigiKey" "478-08055C105JAT2ACT-ND" (id 4) (at 57.15 74.93 0) (effects (font (size 1.27 1.27)) hide)) (pin "1") (pin "2"))

 (symbol (lib_id "MCU_Microchip_ATmega:ATmega328P-A") (at 105.41 119.38 0) (unit 1) (in_bom yes) (on_board yes)
  (property "Reference" "U1" (id 0) (at 92.71 82.55 0) (effects (font (size 1.27 1.27)) (justify left)))
  (property "Value" "ATmega328P-A" (id 1) (at 109.22 156.21 0) (effects (font (size 1.27 1.27)) (justify left)))
  (property "Footprint" "Package_QFP:TQFP-32_7x7mm_P0.8mm" (id 2) (at 105.41 119.38 0) (effects (font (size 1.27 1.27) italic) hide))
  (property "Datasheet" "http://ww1.microchip.com/downloads/en/DeviceDoc/ATmega328_P%20AVR%20MCU%20with%20picoPower%20Technology%20Data%20Sheet%2040001984A.pdf" (id 3) (at 105.41 119.38 0) (effects (font (size 1.27 1.27)) hide)) (pin "1") (pin "10") (pin "11") (pin "12") (pin "13") (pin "14") (pin "15") (pin "16") (pin "17") (pin "18") (pin "19") (pin "2") (pin "20") (pin "21") (pin "22") (pin "23") (pin "24") (pin "25") (pin "26") (pin "27") (pin "28") (pin "29") (pin "3") (pin "30") (pin "31") (pin "32") (pin "4") (pin "5") (pin "6") (pin "7") (pin "8") (pin "9"))

 (symbol (lib_id "Device:R_Small") (at 95.25 180.34 180) (unit 1) (in_bom yes) (on_board yes) (fields_autoplaced)
  (property "Reference" "R2" (id 0) (at 96.7486 179.4315 0) (effects (font (size 1.27 1.27)) (justify right)))
  (property "Value" "10K" (id 1) (at 96.7486 182.2066 0) (effects (font (size 1.27 1.27)) (justify right)))
  (property "Footprint" "Resistor_SMD:R_0805_2012Metric_Pad1.20x1.40mm_HandSolder" (id 2) (at 95.25 180.34 0) (effects (font (size 1.27 1.27)) hide))
  (property "Datasheet" "~" (id 3) (at 95.25 180.34 0) (effects (font (size 1.27 1.27)) hide))
  (property "DigiKey" "RMCF0805JT10K0CT-ND" (id 4) (at 95.25 180.34 0) (effects (font (size 1.27 1.27)) hide)) (pin "1") (pin "2"))

 (symbol (lib_id "Device:R_Small") (at 133.35 134.62 90) (unit 1) (in_bom yes) (on_board yes)
  (property "Reference" "R4" (id 0) (at 133.35 137.16 90))
  (property "Value" "1K" (id 1) (at 133.35 134.62 90))
  (property "Footprint" "Resistor_SMD:R_0805_2012Metric_Pad1.20x1.40mm_HandSolder" (id 2) (at 133.35 134.62 0) (effects (font (size 1.27 1.27)) hide))
  (property "Datasheet" "~" (id 3) (at 133.35 134.62 0) (effects (font (size 1.27 1.27)) hide))
  (property "DigiKey" "RMCF0805FT1K00CT-ND" (id 4) (at 133.35 134.62 90) (effects (font (size 1.27 1.27)) hide)) (pin "1") (pin "2"))

 (symbol (lib_id "power:GND") (at 303.53 114.3 0) (unit 1) (in_bom yes) (on_board yes) (fields_autoplaced)
  (property "Reference" "#PWR012" (id 0) (at 303.53 120.65 0) (effects (font (size 1.27 1.27)) hide))
  (property "Value" "GND" (id 1) (at 303.53 118.8625 0))
  (property "Footprint" "" (id 2) (at 303.53 114.3 0) (effects (font (size 1.27 1.27)) hide))
  (property "Datasheet" "" (id 3) (at 303.53 114.3 0) (effects (font (size 1.27 1.27)) hide)) (pin "1"))

 (symbol (lib_id "RF_Module:DWM1000") (at 265.43 125.73 0) (unit 1) (in_bom yes) (on_board yes) (fields_autoplaced)
  (property "Reference" "DWM1" (id 0) (at 269.9894 98.9035 0) (effects (font (size 1.27 1.27)) (justify left)))
  (property "Value" "DWM1000" (id 1) (at 269.9894 101.6786 0) (effects (font (size 1.27 1.27)) (justify left)))
  (property "Footprint" "RF_Module:DWM1000" (id 2) (at 283.21 151.13 0) (effects (font (size 1.27 1.27)) hide))
  (property "Datasheet" "https://www.decawave.com/sites/default/files/resources/dwm1000-datasheet-v1.3.pdf" (id 3) (at 326.39 153.67 0) (effects (font (size 1.27 1.27)) hide)) (pin "1") (pin "10") (pin "11") (pin "12") (pin "13") (pin "14") (pin "15") (pin "16") (pin "17") (pin "18") (pin "19") (pin "2") (pin "20") (pin "21") (pin "22") (pin "23") (pin "24") (pin "3") (pin "4") (pin "5") (pin "6") (pin "7") (pin "8") (pin "9"))

 (symbol (lib_id "power:+5V") (at 48.26 67.31 0) (unit 1) (in_bom yes) (on_board yes)
  (property "Reference" "#PWR01" (id 0) (at 48.26 71.12 0) (effects (font (size 1.27 1.27)) hide))
  (property "Value" "+5V" (id 1) (at 49.53 63.5 0))
  (property "Footprint" "" (id 2) (at 48.26 67.31 0) (effects (font (size 1.27 1.27)) hide))
  (property "Datasheet" "" (id 3) (at 48.26 67.31 0) (effects (font (size 1.27 1.27)) hide)) (pin "1"))

 (symbol (lib_id "power:GND") (at 105.41 161.29 0) (unit 1) (in_bom yes) (on_board yes) (fields_autoplaced)
  (property "Reference" "#PWR07" (id 0) (at 105.41 167.64 0) (effects (font (size 1.27 1.27)) hide))
  (property "Value" "GND" (id 1) (at 105.41 165.8525 0))
  (property "Footprint" "" (id 2) (at 105.41 161.29 0) (effects (font (size 1.27 1.27)) hide))
  (property "Datasheet" "" (id 3) (at 105.41 161.29 0) (effects (font (size 1.27 1.27)) hide)) (pin "1"))

 (symbol (lib_id "power:GND") (at 48.26 82.55 0) (unit 1) (in_bom yes) (on_board yes) (fields_autoplaced)
  (property "Reference" "#PWR02" (id 0) (at 48.26 88.9 0) (effects (font (size 1.27 1.27)) hide))
  (property "Value" "GND" (id 1) (at 48.26 87.1125 0))
  (property "Footprint" "" (id 2) (at 48.26 82.55 0) (effects (font (size 1.27 1.27)) hide))
  (property "Datasheet" "" (id 3) (at 48.26 82.55 0) (effects (font (size 1.27 1.27)) hide)) (pin "1"))

 (symbol (lib_id "Device:R_Small") (at 303.53 109.22 0) (unit 1) (in_bom yes) (on_board yes) (fields_autoplaced)
  (property "Reference" "R1" (id 0) (at 305.0286 108.3115 0) (effects (font (size 1.27 1.27)) (justify left)))
  (property "Value" "10K" (id 1) (at 305.0286 111.0866 0) (effects (font (size 1.27 1.27)) (justify left)))
  (property "Footprint" "Resistor_SMD:R_0805_2012Metric_Pad1.20x1.40mm_HandSolder" (id 2) (at 303.53 109.22 0) (effects (font (size 1.27 1.27)) hide))
  (property "Datasheet" "~" (id 3) (at 303.53 109.22 0) (effects (font (size 1.27 1.27)) hide))
  (property "DigiKey" "RMCF0805JT10K0DKR-ND" (id 4) (at 303.53 109.22 0) (effects (font (size 1.27 1.27)) hide)) (pin "1") (pin "2"))

 (symbol (lib_id "power:+5V") (at 105.41 76.2 0) (unit 1) (in_bom yes) (on_board yes)
  (property "Reference" "#PWR06" (id 0) (at 105.41 80.01 0) (effects (font (size 1.27 1.27)) hide))
  (property "Value" "+5V" (id 1) (at 106.68 72.39 0))
  (property "Footprint" "" (id 2) (at 105.41 76.2 0) (effects (font (size 1.27 1.27)) hide))
  (property "Datasheet" "" (id 3) (at 105.41 76.2 0) (effects (font (size 1.27 1.27)) hide)) (pin "1"))

 (symbol (lib_id "power:GND") (at 265.43 160.02 0) (unit 1) (in_bom yes) (on_board yes) (fields_autoplaced)
  (property "Reference" "#PWR010" (id 0) (at 265.43 166.37 0) (effects (font (size 1.27 1.27)) hide))
  (property "Value" "GND" (id 1) (at 265.43 164.5825 0))
  (property "Footprint" "" (id 2) (at 265.43 160.02 0) (effects (font (size 1.27 1.27)) hide))
  (property "Datasheet" "" (id 3) (at 265.43 160.02 0) (effects (font (size 1.27 1.27)) hide)) (pin "1"))

 (symbol (lib_id "Device:C_Small") (at 214.63 96.52 0) (unit 1) (in_bom yes) (on_board yes) (fields_autoplaced)
  (property "Reference" "C8" (id 0) (at 216.9541 95.6178 0) (effects (font (size 1.27 1.27)) (justify left)))
  (property "Value" "1uF" (id 1) (at 216.9541 98.3929 0) (effects (font (size 1.27 1.27)) (justify left)))
  (property "Footprint" "Capacitor_SMD:C_0805_2012Metric_Pad1.18x1.45mm_HandSolder" (id 2) (at 214.63 96.52 0) (effects (font (size 1.27 1.27)) hide))
  (property "Datasheet" "~" (id 3) (at 214.63 96.52 0) (effects (font (size 1.27 1.27)) hide))
  (property "DigiKey" "478-08055C105JAT2ACT-ND" (id 4) (at 214.63 96.52 0) (effects (font (size 1.27 1.27)) hide)) (pin "1") (pin "2"))

 (symbol (lib_id "power:+3V3") (at 262.89 93.98 0) (unit 1) (in_bom yes) (on_board yes) (fields_autoplaced)
  (property "Reference" "#PWR09" (id 0) (at 262.89 97.79 0) (effects (font (size 1.27 1.27)) hide))
  (property "Value" "+3V3" (id 1) (at 262.89 90.3755 0))
  (property "Footprint" "" (id 2) (at 262.89 93.98 0) (effects (font (size 1.27 1.27)) hide))
  (property "Datasheet" "" (id 3) (at 262.89 93.98 0) (effects (font (size 1.27 1.27)) hide)) (pin "1"))

 (symbol (lib_id "Device:C_Small") (at 87.63 185.42 90) (unit 1) (in_bom yes) (on_board yes)
  (property "Reference" "C5" (id 0) (at 87.63 182.88 90))
  (property "Value" "0.1uF" (id 1) (at 87.63 187.96 90))
  (property "Footprint" "Capacitor_SMD:C_0805_2012Metric_Pad1.18x1.45mm_HandSolder" (id 2) (at 87.63 185.42 0) (effects (font (size 1.27 1.27)) hide))
  (property "Datasheet" "~" (id 3) (at 87.63 185.42 0) (effects (font (size 1.27 1.27)) hide))
  (property "DigiKey" "587-1133-1-ND" (id 4) (at 87.63 185.42 90) (effects (font (size 1.27 1.27)) hide)) (pin "1") (pin "2")))
